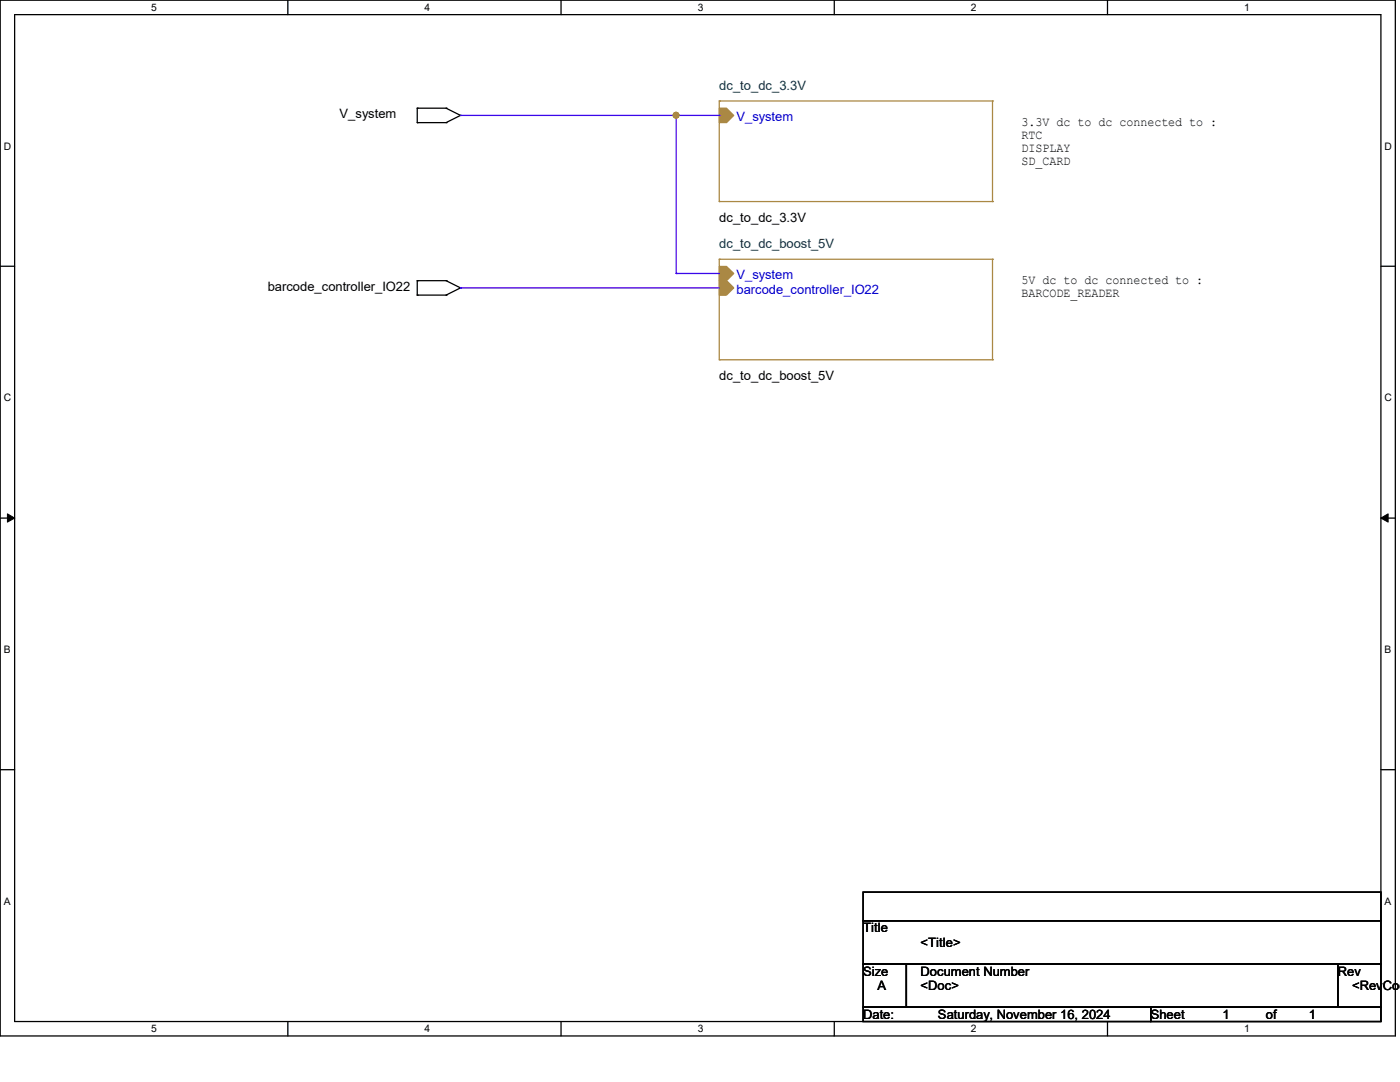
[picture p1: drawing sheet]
<svg xmlns="http://www.w3.org/2000/svg" width="279mm" height="216mm" viewBox="0 0 279 216" stroke-linecap="round" stroke-linejoin="round" font-family="sans-serif">
<path d="M0 0h278.5v206.7h-278.5zM2.9 2.9h272.7v200.9h-272.7z" fill="none" stroke="#000" stroke-width=".25"/>
<g fill="#fff">
<path d="M30.2 .3h1.1v2.3h-1.1z"/>
<path d="M30.2 204.1h1.1v2.3h-1.1z"/>
</g>
<path d="M57.4 0v2.9M57.4 203.8v2.9" fill="none" stroke="#000" stroke-width=".25"/>
<g fill="#fff">
<path d="M84.7 .3h1.1v2.3h-1.1z"/>
<path d="M84.7 204.1h1.1v2.3h-1.1z"/>
</g>
<path d="M112 0v2.9M112 203.8v2.9" fill="none" stroke="#000" stroke-width=".25"/>
<g fill="#fff">
<path d="M139.2 .3h1.1v2.3h-1.1z"/>
<path d="M139.2 204.1h1.1v2.3h-1.1z"/>
</g>
<path d="M166.5 0v2.9M166.5 203.8v2.9" fill="none" stroke="#000" stroke-width=".25"/>
<g fill="#fff">
<path d="M193.8 .3h1.1v2.3h-1.1z"/>
<path d="M193.8 204.1h1.1v2.3h-1.1z"/>
</g>
<path d="M221 0v2.9M221 203.8v2.9" fill="none" stroke="#000" stroke-width=".25"/>
<g fill="#fff">
<path d="M248.3 .3h1.1v2.3h-1.1z"/>
<path d="M248.3 204.1h1.1v2.3h-1.1z"/>
<path d="M.8 28h1.4v2.3h-1.4z"/>
<path d="M276.3 28h1.4v2.3h-1.4z"/>
<path d="M.8 78.2h1.4v2.3h-1.4z"/>
<path d="M276.3 78.2h1.4v2.3h-1.4z"/>
</g>
<path d="M0 53.1h2.9M275.6 53.1h2.9" fill="none" stroke="#000" stroke-width=".25"/>
<g fill="#fff">
<path d="M.8 128.5h1.3v2.2h-1.3z"/>
<path d="M276.3 128.5h1.3v2.2h-1.3z"/>
</g>
<path d="M0 103.4h2.9M275.6 103.4h2.9" fill="none" stroke="#000" stroke-width=".25"/>
<path d="M1.5 102.5l1.4 .9-1.4 .8zM275.6 103.4l1.4-.9v1.7z" fill="#000" stroke="#000" stroke-width=".2"/>
<g fill="#fff">
<path d="M.8 178.7h1.3v2.2h-1.3z"/>
<path d="M276.3 178.7h1.3v2.2h-1.3z"/>
</g>
<g fill="none" stroke="#000" stroke-width=".25">
<path d="M83.3 24.5h.1M83.3 21.6h.1M83.3 21.6v2.9M83.3 24.5h5.7M83.3 21.6h5.7M89 24.5h.1M89 21.6h.1M89 21.6l2.9 1.4M91.9 23h.1M91.9 23l-2.9 1.5M83.3 58.9h.1M83.3 56h.1"/>
<path d="M83.3 58.9h5.7M83.3 56v2.9M83.3 56h5.7M89 58.9h.1M89 56h.1M89 56l2.9 1.4M91.9 57.4h.1M91.9 57.4l-2.9 1.5M0 153.6h2.9M275.6 153.6h2.9M172.3 178h103.3v5.7h-103.3zM172.3 183.7h103.3v8.7h-103.3z"/>
<path d="M172.3 192.4h8.6v8.6h-8.6zM180.9 192.4h86.1v8.6h-86.1zM267 192.4h8.6v8.6h-8.6zM172.3 201h57.4v2.8h-57.4zM229.7 201h45.9v2.8h-45.9z"/>
</g>
<g fill="#a84" stroke="#a84" stroke-width=".25">
<path d="M143.6 56h1.4l1.4 1.4-1.4 1.5h-1.4z" fill-rule="evenodd"/>
<path d="M143.6 53.2h1.4l1.4 1.4-1.4 1.4h-1.4z" fill-rule="evenodd"/>
<path d="M143.6 21.6h1.4l1.4 1.4-1.4 1.5h-1.4z" fill-rule="evenodd"/>
</g>
<g fill="none" stroke="#a84" stroke-width=".25">
<path d="M143.6 20.2h.1M143.6 20.2v20M143.6 20.2h54.5M198.1 20.2h.1M198.1 20.2v20M143.6 51.7h.1M143.6 40.2h.1M143.6 51.7h54.5M143.6 51.7v20.1M143.6 40.2h54.5M198.1 51.7h.1M198.1 40.2h.1"/>
<path d="M198.1 51.7v20.1M143.6 71.8h.1M143.6 71.8h54.5M198.1 71.8h.1"/>
</g>
<path d="M91.9 23h51.7M135 23h.1M135 23v31.6M143.6 23h.1M91.9 57.4h.1M91.9 57.4h51.7M135 54.6h.1M135 54.6h8.6" fill="none" stroke="#4200ff" stroke-width=".25"/>
<circle cx="134.9" cy="23" r=".55" fill="#f00" stroke="#f00" stroke-width=".25"/>
<g font-size="2.6" fill="#004040">
<text x="143.6" y="17.9">dc_to_dc_3.3V</text>
<text x="143.6" y="49.4">dc_to_dc_boost_5V</text>
</g>
<g font-size="2.6">
<text x="67.8" y="23.6">V_system</text>
<text x="203.8" y="25.1">3.3V dc to dc connected to :</text>
<text x="203.8" y="27.7">RTC</text>
<text x="203.8" y="30.3">DISPLAY</text>
<text x="203.8" y="32.9">SD_CARD</text>
<text x="143.6" y="44.3">dc_to_dc_3.3V</text>
<text x="53.4" y="58.1">barcode_controller_IO22</text>
<text x="203.8" y="56.6">5V dc to dc connected to :</text>
<text x="203.8" y="59.2">BARCODE_READER</text>
<text x="143.6" y="75.9">dc_to_dc_boost_5V</text>
<text x="172.3" y="186.1">Title</text>
<text x="183.7" y="188.9">&lt;Title&gt;</text>
<text x="172.3" y="194.7">Size</text>
<text x="175.1" y="197.6">A</text>
<text x="183.7" y="194.7">Document Number</text>
<text x="183.7" y="197.6">&lt;Doc&gt;</text>
<text x="267" y="194.7">Rev</text>
<text x="269.8" y="197.6">&lt;RevCod</text>
<text x="172.3" y="203.3">Date:</text>
<text x="187.2" y="203.3">Saturday, November 16, 2024</text>
<text x="229.7" y="203.3">Sheet</text>
<text x="244" y="203.3">1</text>
<text x="252.6" y="203.3">of</text>
<text x="261.2" y="203.3">1</text>
</g>
<g font-size="2.6" fill="#00c">
<text x="147" y="24.2">V_system</text>
<text x="147" y="58.6">barcode_controller_IO22</text>
<text x="147" y="55.8">V_system</text>
</g>
<g font-size="2.1">
<text x="30.2" y="2.2">5</text>
<text x="84.7" y="2.2">4</text>
<text x="139.2" y="2.2">3</text>
<text x="193.8" y="2.2">2</text>
<text x="248.3" y="2.2">1</text>
<text x=".8" y="29.8">D</text>
<text x="276.3" y="29.8">D</text>
<text x=".8" y="80.1">C</text>
<text x="276.3" y="80.1">C</text>
<text x=".8" y="130.3">B</text>
<text x="276.3" y="130.3">B</text>
<text x=".8" y="180.5">A</text>
<text x="276.3" y="180.5">A</text>
<text x="30.2" y="206">5</text>
<text x="84.7" y="206">4</text>
<text x="139.2" y="206">3</text>
<text x="193.8" y="206">2</text>
<text x="248.3" y="206">1</text>
</g>
</svg>
